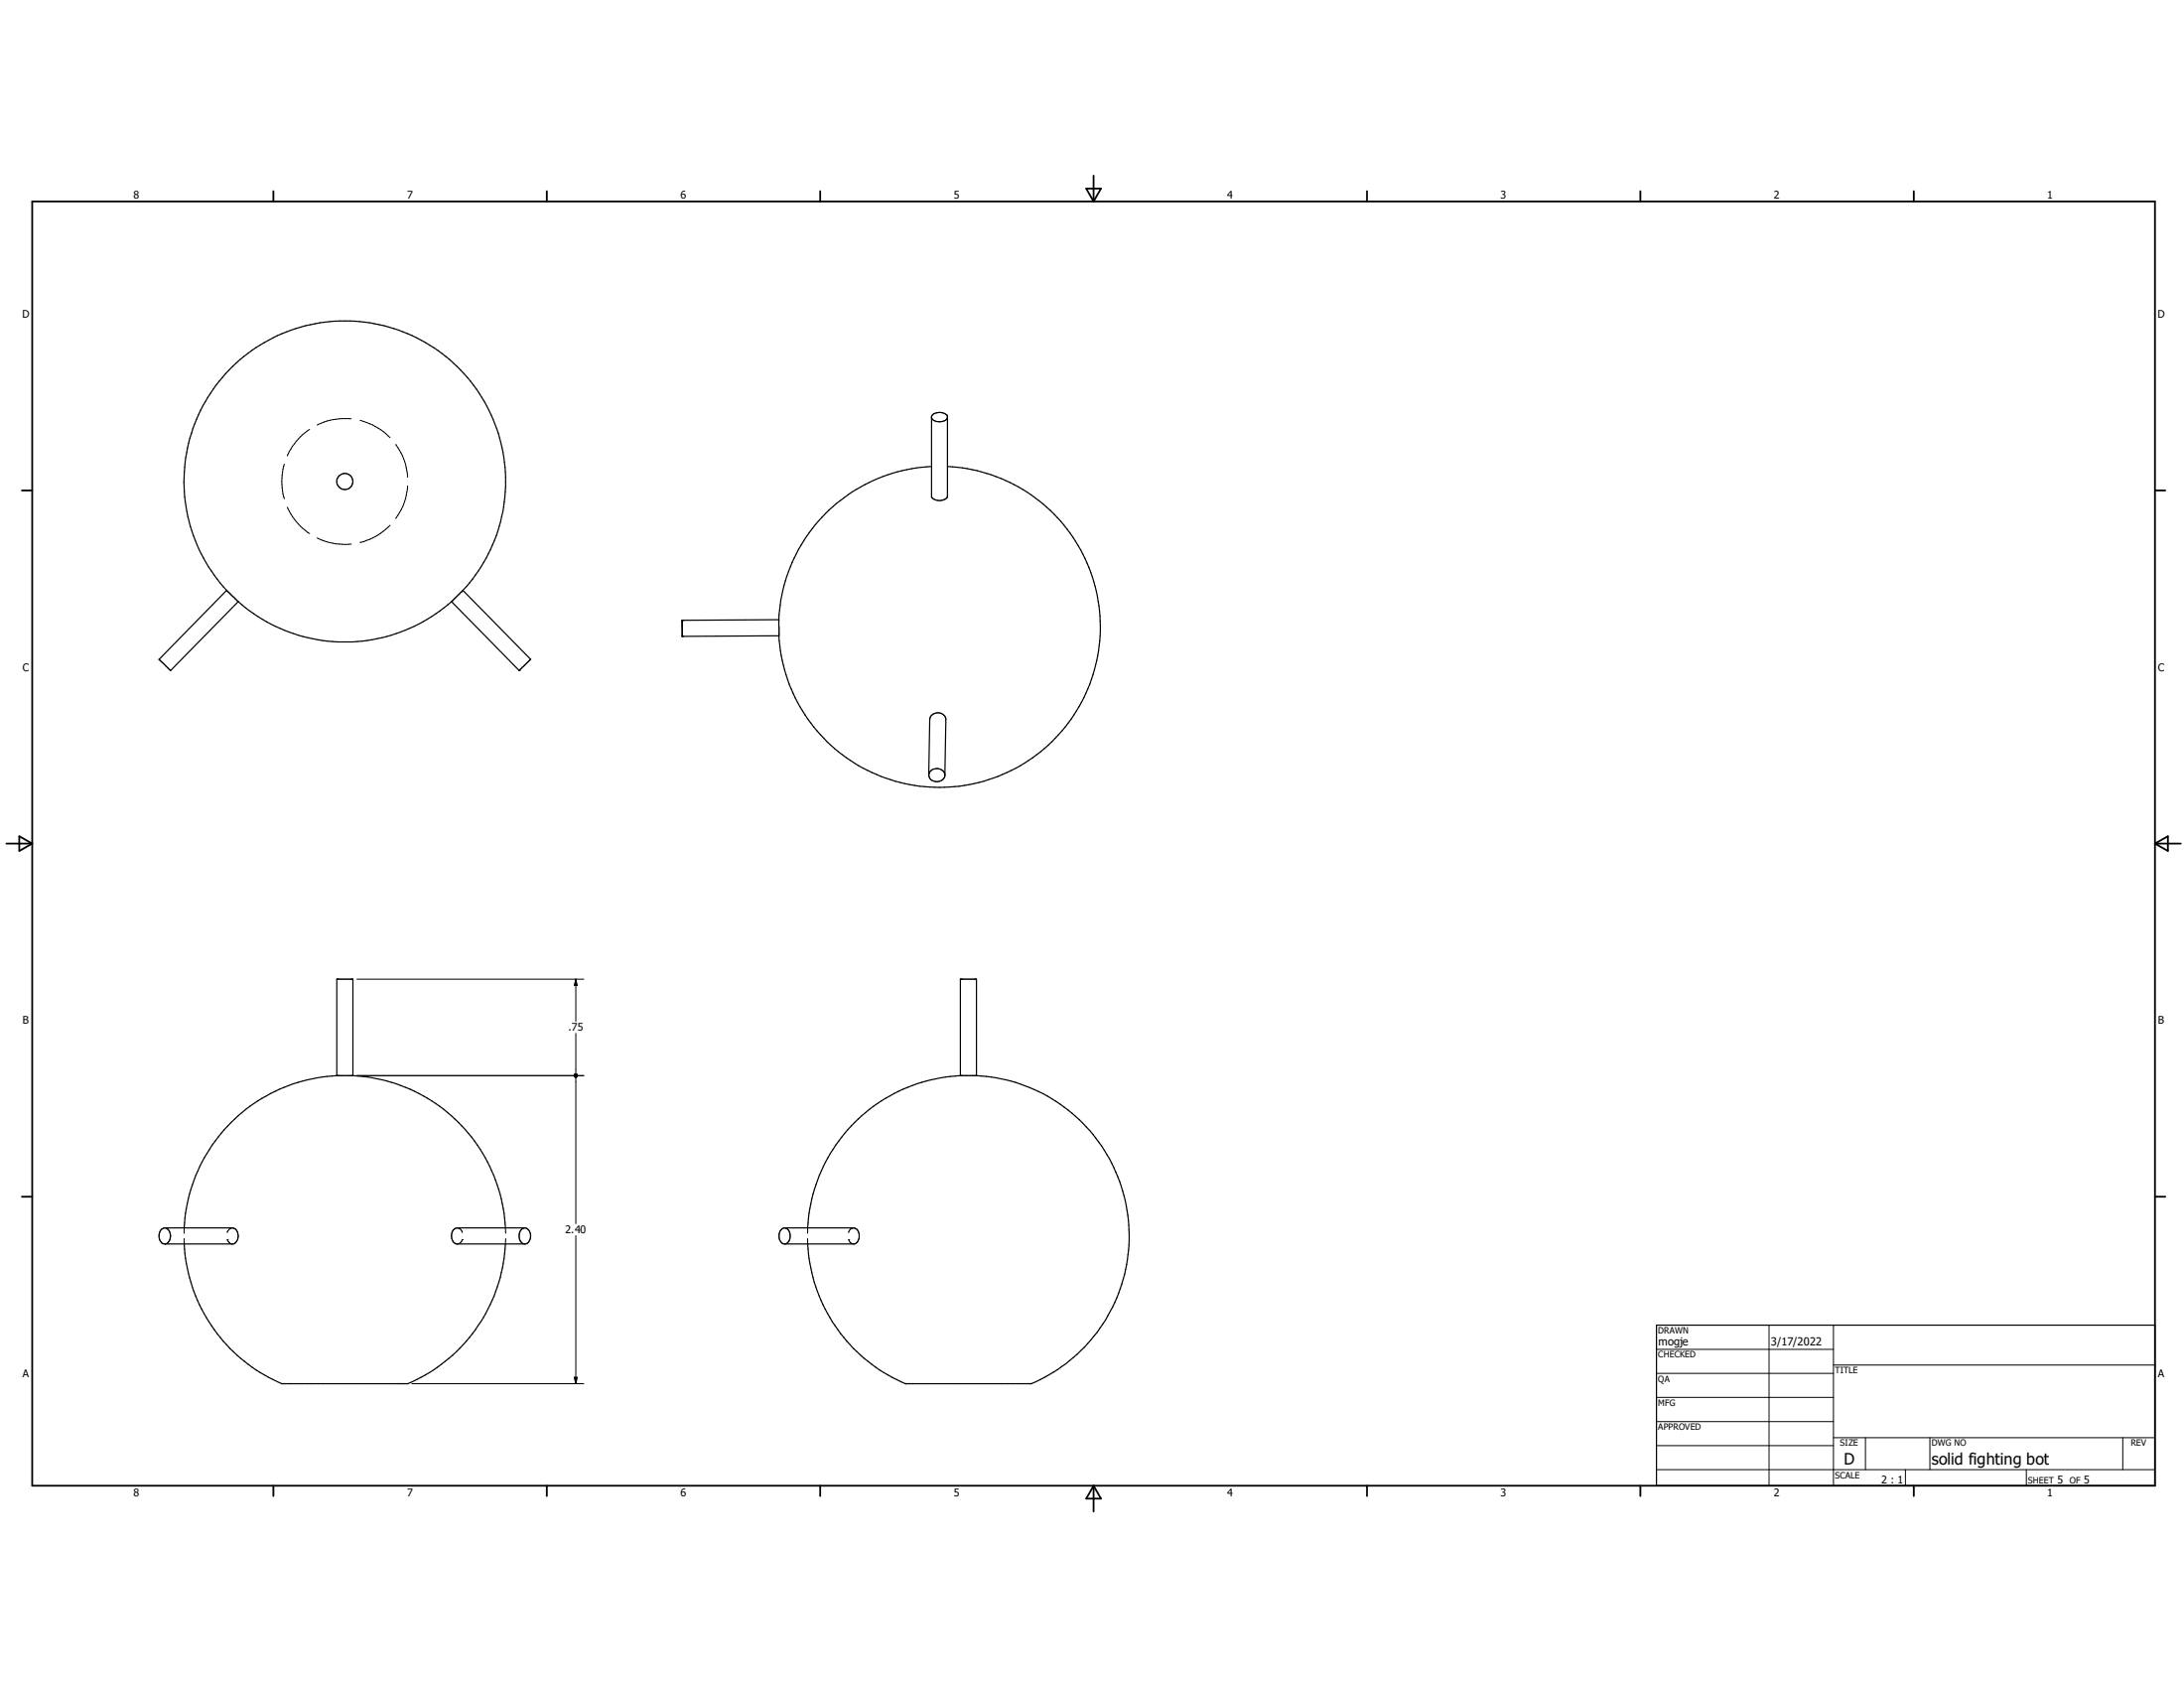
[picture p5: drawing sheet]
<svg xmlns="http://www.w3.org/2000/svg" width="279mm" height="216mm" viewBox="0 0 279 216" stroke-linecap="round" stroke-linejoin="round" font-family="sans-serif">
<g fill="none" stroke="#000" stroke-width=".15">
<path d="M119.2 59.7a20.6 20.6 0 0 0-10.7 3.6 20.4 20.4 0 0 0-6.9 8 20 20 0 0 0-2 8h-12.3M119.2 53.1a1.33 1.33 0 0 1 2 .1v10.3a1.27 1.27 0 0 1-2 0zM121.2 53.4a1.25 1.25 0 0 1-2 0M121.2 59.7a20.6 20.6 0 0 1 19.5 20.8 20.6 20.6 0 0 1-20.1 20.2 20.6 20.6 0 0 1-21-19.4M29 75.5l1.4 1.4M30.4 77h.1M30.5 77l-8.7 8.8M30.5 77a20.7 20.7 0 0 0 12.7 5.1 20.4 20.4 0 0 0 6.9-.9 20.9 20.9 0 0 0 7.7-4.2M57.8 77h.1M57.8 77l8.6 8.8M59.2 75.5l-1.4 1.5M59.2 75.5a20.5 20.5 0 0 0-.8-28.6 20.5 20.5 0 0 0-28.6 0 20.5 20.5 0 0 0-.8 28.6l-8.7 8.8 1.5 1.4"/>
<path d="M59.2 75.5h.1M59.2 75.5l8.7 8.8M87.3 79.3h.1M87.3 79.3v2.1M99.6 79.3l.1 2M21.8 85.8h.1M66.4 85.8h.1M67.9 84.4l-1.5 1.3M87.3 81.4h.1M87.3 80.4v.9M99.6 81.3h.1M99.6 81.3l-12.3 .1"/>
<path d="M118.8 99.1l.1-7.1a1.05 1.05 0 0 1 1.1-.8 1.05 1.05 0 0 1 1 .8l-.1 7.2M119 98.6a1.07 1.07 0 0 1 1.2-.3 1.07 1.07 0 0 1 .7 1 1.08 1.08 0 0 1-1.1 .7 1.08 1.08 0 0 1-1-.9zM43.1 137.6h.1M43.1 125.2h.1M43.1 125.2v12.4M43.1 137.6a20.6 20.6 0 0 0-19.5 19.5M43.1 137.6h2M43.1 125.2h2M45.2 125.2v12.4a20.6 20.6 0 0 1 19.5 19.5M122.9 137.6h.1M122.9 125.2h.1M122.9 125.2v12.4"/>
<path d="M122.9 137.6a20.6 20.6 0 0 0-19.6 19.5M122.9 137.6h2M122.9 125.2h2M124.9 125.2v12.4a20.6 20.6 0 0 1 14.9 7.5 20.8 20.8 0 0 1 4.6 14.1 20.5 20.5 0 0 1-6.6 14 21 21 0 0 1-5.9 3.8h-16.1M20.7 157.2l.3-.1h8.7a1.13 1.13 0 0 1 .3 1.9l-.2 .1h-8.8a1.13 1.13 0 0 1-.3-1.9zM21.1 157.1a1.11 1.11 0 0 1 .7 1 1.11 1.11 0 0 1-.7 1M23.6 159.1a20.6 20.6 0 0 0 12.4 17.9h16.2a20.5 20.5 0 0 0 12.5-17.9M58 157.3l.5-.2h8.7l.3 .1a1.27 1.27 0 0 1 .1 1.6l-.1 .2-.3 .1h-8.8a.89 .89 0 0 1-.6-.8v-.6zM67.1 157.1a1.12 1.12 0 0 0-.7 .9 1.12 1.12 0 0 0 .6 1.1h.1M99.9 157.3l.4-.2h8.9a.81 .81 0 0 1 .7 .8 1.03 1.03 0 0 1-.6 1.2h-9a1.12 1.12 0 0 1-.4-1.8zM100.4 157.1a1.12 1.12 0 0 1 .7 1 1.12 1.12 0 0 1-.7 1M103.3 159.1a20.6 20.6 0 0 0 12.5 17.9"/>
<path d="M115.8 177h.1M211.9 169.5h63.8v20.5h-63.8z"/>
<circle cx="44.1" cy="61.6" r="1.03"/>
</g>
<g fill="none" stroke="#000" stroke-width=".13">
<path d="M36.4 59.4a8 8 0 0 0 0 4.4M39.6 54.9a7.7 7.7 0 0 0-2.8 3.4M44.9 53.6a8.1 8.1 0 0 0-4.3 .8M46.1 53.8a8.1 8.1 0 0 1 3.8 2.2M50.6 56.8a8 8 0 0 1 1.5 4.2M36.8 64.9a7.8 7.8 0 0 0 2.8 3.3M40.6 68.8a8.1 8.1 0 0 0 4.3 .8M49.9 67.2a7.9 7.9 0 0 1-3.8 2.2M52.1 62.2a7.9 7.9 0 0 1-1.5 4.1M45.7 137.6h29M45.7 125.2h29M73.7 125.2v5.4"/>
<path d="M73.7 132.2v5.2M73.7 137.8v18.7M73.7 125.2l.1 .9h-.3zM23.6 157.1v.6M23.6 158.4v.7M29.1 158.5h.1M29.1 158.5l.3 .5 .3 .1M29.7 157.1a.76 .76 0 0 0-.6 .5M58.5 157.1a.72 .72 0 0 1 .6 .5M59.1 158.5h.1M59.1 158.5a.72 .72 0 0 1-.6 .6M64.7 157.1v.6"/>
<path d="M64.7 158.4v.7M73.7 158v19M103.3 158.4v.7M103.3 157.1v.6M108.6 158.5h.1M108.6 158.5a.71 .71 0 0 0 .6 .6M109.2 157.1a.7 .7 0 0 0-.6 .5M52.7 177h22M73.5 176.2h.3l-.1 .8zM211.9 172.6h22.7M211.9 175.7h22.7M211.9 178.7h22.7"/>
<path d="M226.3 169.5v20.5M234.6 174.6h41.1M234.6 169.5v20.5M211.9 181.8h22.7M211.9 184.9h22.7M211.9 188h63.8M234.6 183.9h41.1M238.6 183.9v4.1M243.8 188v2M246.9 183.9v4.1M259.2 188v2M271.6 183.9v4.1"/>
</g>
<g fill="none" stroke="#000" stroke-width=".23">
<path d="M4.1 25.8h271.6v164.2h-271.6zM35 24.5v1.3M70 24.5v1.3M104.9 24.5v1.3M139 24.1h1.8l-.9 1.7zM139.9 22.5v3.3M174.9 24.5v1.3M209.9 24.5v1.3M244.8 24.5v1.3M2.8 62.7h1.3M275.7 62.7h1.3M.8 107.9h3.3"/>
<path d="M2.5 107l1.6 .9-1.6 .9zM275.7 107.9h3.3M275.7 107.9l1.6-.9v1.8zM2.8 153.1h1.3M275.7 153.1h1.3M35 190v1.3M70 190v1.3M104.9 190v1.3M139.9 190v3.3M139.9 190l.9 1.7h-1.8zM174.9 190v1.3M209.9 190v1.3"/>
<path d="M244.8 190v1.3"/>
</g>
<g fill="#000" stroke="#000" stroke-width=".13">
<path d="M73.5 137.4h.2zM73.5 137.5l.2-.1zM73.5 137.6l.2-.2-.2 .2zM73.7 137.4l-.2 .3zM73.7 137.4l-.1 .4zM73.7 137.4v.4h-.1zM73.7 137.4v.4zM73.7 137.4l.1 .3zM73.7 137.4l.1 .2zM73.7 137.4l.1 .1zM73.7 137.4h.1zM73.7 137.8h.1z"/>
<path d="M73.7 137.8l.1-.1zM73.8 137.6l-.1 .2zM73.8 137.5l-.1 .3zM73.8 137.4l-.1 .4zM73.6 137.4h.1v.4zM73.6 137.4l.1 .4zM73.5 137.4l.2 .4zM73.5 137.5l.2 .3zM73.5 137.6l.2 .2zM73.5 137.7l.2 .1zM73.5 137.8h.2zM73.6 137.8h.1z"/>
<path d="M73.7 125.2l.1 .9h-.3zM73.5 176.2h.3l-.1 .8z"/>
</g>
<g font-size="2">
<text x="235.9" y="187.3">D</text>
<text x="247.1" y="187.3">solid fighting bot</text>
</g>
<g font-size="1.4">
<text x="212.1" y="172">mogje</text>
<text x="226.5" y="172.1">3/17/2022</text>
</g>
<g font-size="1.3">
<text x="17.1" y="25.4">8</text>
<text x="52.1" y="25.4">7</text>
<text x="87.1" y="25.4">6</text>
<text x="122" y="25.4">5</text>
<text x="157" y="25.4">4</text>
<text x="192" y="25.4">3</text>
<text x="226.9" y="25.4">2</text>
<text x="261.9" y="25.4">1</text>
<text x="2.8" y="40.6">D</text>
<text x="276.1" y="40.6">D</text>
<text x="2.9" y="85.8">C</text>
<text x="276.1" y="85.8">C</text>
<text x="2.9" y="131">B</text>
<text x="72.7" y="131.9">.75</text>
<text x="276.1" y="131">B</text>
<text x="72.3" y="157.8">2.40</text>
<text x="2.9" y="176.2">A</text>
<text x="276.1" y="176.2">A</text>
<text x="17.1" y="191.4">8</text>
<text x="52.1" y="191.4">7</text>
<text x="87.1" y="191.4">6</text>
<text x="122" y="191.4">5</text>
<text x="157" y="191.4">4</text>
<text x="192" y="191.4">3</text>
<text x="226.9" y="191.4">2</text>
<text x="240.7" y="189.8">2 : 1</text>
<text x="261.9" y="191.4">1</text>
<text x="263.2" y="189.7">5</text>
<text x="266.6" y="189.7">5</text>
</g>
<g font-size="1.1">
<text x="212.1" y="170.6">DRAWN</text>
<text x="212.1" y="173.7">CHECKED</text>
<text x="212.1" y="176.7">QA</text>
<text x="212.1" y="179.8">MFG</text>
<text x="234.8" y="175.6">TITLE</text>
<text x="212.1" y="182.9">APPROVED</text>
<text x="235.4" y="185">SIZE</text>
<text x="247.1" y="185">DWG NO</text>
<text x="272.6" y="184.9">REV</text>
<text x="234.8" y="189.1">SCALE</text>
<text x="259.5" y="189.7">SHEET</text>
<text x="264.8" y="189.7">OF</text>
</g>
</svg>
